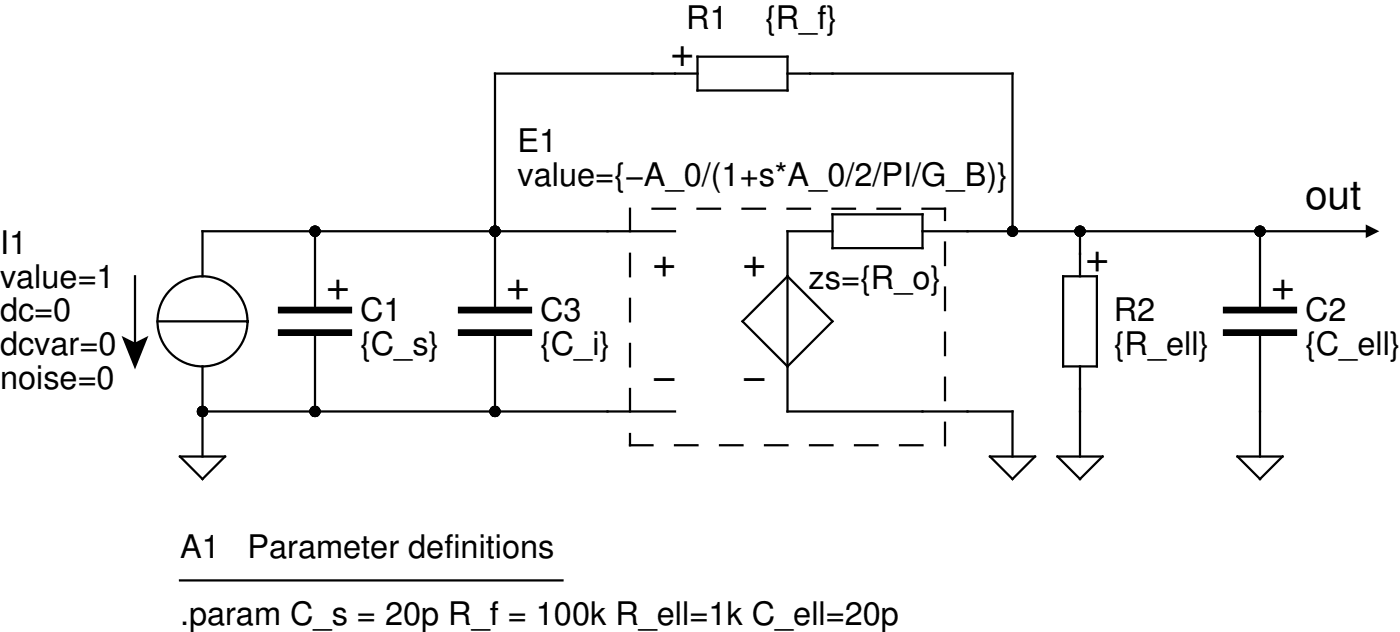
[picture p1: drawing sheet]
<svg xmlns="http://www.w3.org/2000/svg" width="158mm" height="71mm" viewBox="0 0 158 71" stroke-linecap="round" stroke-linejoin="round" font-family="sans-serif">
<g fill="none" stroke="#000" stroke-width=".25">
<path d="M78.7 8.3h-22.8v26.7M78.7 6.4h10.2v3.8h-10.2zM88.9 8.3h25.4v17.8M14 38.1l1.2 .7 1.3-.7-1.3 3.2zM15.2 31.2v7.6M17.8 36.2h10.1M35.6 26.1v8.9M35.6 37.5v8.9M55.9 37.5v8.9M71.1 23.5v2.6M71.1 28.6v2.6M71.1 33.7v2.5"/>
<path d="M71.1 38.8v2.5M73.7 23.5h2.5M76.2 26.1h-53.3v5.1M78.7 23.5h2.6M83.8 36.2l5.1-5 5.1 5-5.1 5.1zM83.8 23.5h2.6M88.9 23.5h2.5M94 26.1h-5.1v20.3h25.4v5.1M94 23.5h2.5M94 24.2h10.1v3.8h-10.1zM99.1 23.5h2.5M104.1 26.1h50.8"/>
<path d="M104.1 23.5h2.6v1.3M106.7 27.3v2.6M106.7 32.4v2.6M106.7 37.5v2.5M120 31.2h3.8v10.1h-3.8zM121.9 26.1v5.1M142.2 26.1v8.9M142.2 37.5v14M20.3 51.5h5.1l-2.5 2.5zM22.9 46.4h53.3M22.9 41.3v10.2M71.1 48.9v1.3h2.6"/>
<path d="M71.1 43.9v2.5M76.2 50.2h2.5M81.3 50.2h2.5M86.4 50.2h2.5M91.4 50.2h2.6M96.5 50.2h2.6M101.6 50.2h2.5M106.7 42.6v2.5M106.7 47.7v2.5M111.8 51.5h5l-2.5 2.5zM119.4 51.5h5.1l-2.6 2.5zM121.9 41.3v10.2"/>
<path d="M139.7 51.5h5.1l-2.6 2.5zM20.3 65.4h43.2"/>
<circle cx="22.9" cy="36.2" r="5.1"/>
</g>
<path d="M31.7 37.5h7.7M31.7 35h7.7M52.1 37.5h7.6M52.1 35h7.6M138.4 37.5h7.6M138.4 35h7.6" fill="none" stroke="#000" stroke-width=".76"/>
<g fill="#000">
<path d="M14 38.1l1.2 .7 1.3-.7-1.3 3.2zM154.2 25.3l1.5 .8-1.5 .7z"/>
<circle cx="35.6" cy="26.1" r=".64"/>
<circle cx="55.9" cy="26.1" r=".64"/>
<circle cx="114.3" cy="26.1" r=".64"/>
<circle cx="121.9" cy="26.1" r=".64"/>
<circle cx="142.2" cy="26.1" r=".64"/>
<circle cx="22.9" cy="46.4" r=".64"/>
<circle cx="35.6" cy="46.4" r=".64"/>
<circle cx="55.9" cy="46.4" r=".64"/>
</g>
<g font-size="4.6">
<text x="78.1" y="7.7" transform="rotate(-90 78.1 7.7)">+</text>
<text x="147.3" y="23.5">out</text>
<text x="36.8" y="33.7">+</text>
<text x="57.2" y="33.7">+</text>
<text x="73.7" y="31.2">+</text>
<text x="83.8" y="31.2">+</text>
<text x="122.6" y="30.5">+</text>
<text x="143.5" y="33.7">+</text>
<text x="73.7" y="43.9">−</text>
<text x="83.8" y="43.9">−</text>
</g>
<g font-size="3.7">
<text x="77.5" y="3.2">R1</text>
<text x="86.4" y="3.2">{R_f}</text>
<text x="58.4" y="17.2">E1</text>
<text x="58.4" y="21">value={−A_0/(1+s*A_0/2/PI/G_B)}</text>
<text x="0" y="28.6">I1</text>
<text x="0" y="32.4">value=1</text>
<text x="91.3" y="32.6">zs={R_o}</text>
<text x="0" y="40">dcvar=0</text>
<text x="0" y="36.2">dc=0</text>
<text x="40.6" y="36.2">C1</text>
<text x="40.6" y="40">{C_s}</text>
<text x="61" y="36.2">C3</text>
<text x="61" y="40">{C_i}</text>
<text x="125.7" y="40">{R_ell}</text>
<text x="125.7" y="36.2">R2</text>
<text x="147.3" y="36.2">C2</text>
<text x="147.3" y="40">{C_ell}</text>
<text x="0" y="43.9">noise=0</text>
<text x="20.3" y="62.9">A1</text>
<text x="27.9" y="62.9">Parameter definitions</text>
<text x="20.3" y="70.5">.param C_s = 20p R_f = 100k R_ell=1k C_ell=20p</text>
</g>
</svg>
